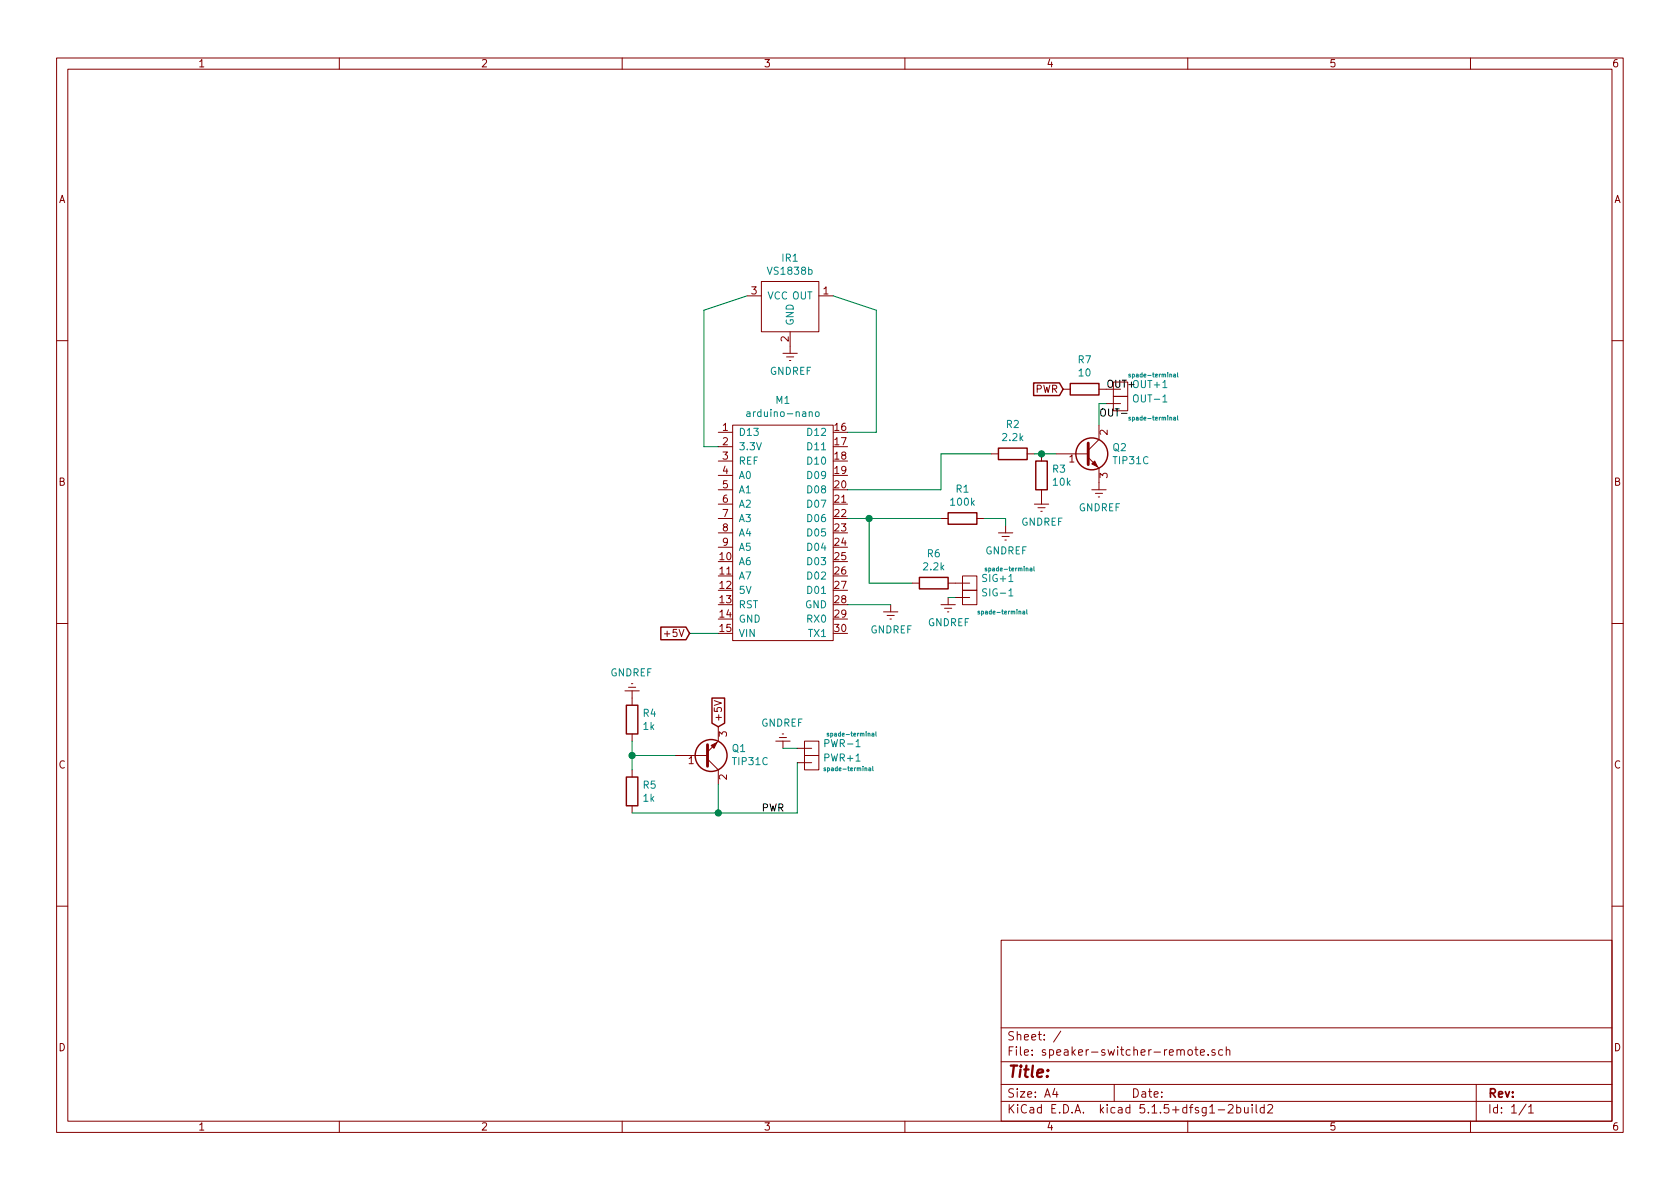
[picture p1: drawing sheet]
EESchema Schematic File Version 4
EELAYER 30 0
EELAYER END
$Descr A4 11693 8268
encoding utf-8
Sheet 1 1
Title ""
Date ""
Rev ""
Comp ""
Comment1 ""
Comment2 ""
Comment3 ""
Comment4 ""
$EndDescr
$Comp
L arduino:arduino-nano M1
U 1 1
P 5450 3900
F 0 "M1" H 5450 5025 50  0000 C CNN
F 1 "arduino-nano" H 5450 4934 50  0000 C CNN
F 2 "arduino-nano:arduino-nano" H 5550 4850 50  0001 C CNN
F 3 "" H 5550 4850 50  0001 C CNN
	1    5450 3900
	1    0    0    -1  
$EndComp
$Comp
L Device:R R2
U 1 1
P 7050 3150
F 0 "R2" V 6843 3150 50  0000 C CNN
F 1 "2.2k" V 6934 3150 50  0000 C CNN
F 2 "Resistor_THT:R_Axial_DIN0207_L6.3mm_D2.5mm_P7.62mm_Horizontal" V 6980 3150 50  0001 C CNN
F 3 "~" H 7050 3150 50  0001 C CNN
	1    7050 3150
	0    1    1    0   
$EndComp
Wire Wire Line
	6200 4200 5900 4200
Wire Wire Line
	6900 3150 6550 3150
$Comp
L Device:Q_NPN_BCE Q2
U 1 1
P 7550 3150
F 0 "Q2" H 7741 3196 50  0000 L CNN
F 1 "TIP31C" H 7741 3105 50  0000 L CNN
F 2 "Package_TO_SOT_THT:TO-220-3_Vertical" H 7750 3250 50  0001 C CNN
F 3 "~" H 7550 3150 50  0001 C CNN
	1    7550 3150
	1    0    0    -1  
$EndComp
Wire Wire Line
	7200 3150 7250 3150
$Comp
L Device:R R3
U 1 1
P 7250 3300
F 0 "R3" H 7320 3346 50  0000 L CNN
F 1 "10k" H 7320 3255 50  0000 L CNN
F 2 "Resistor_THT:R_Axial_DIN0207_L6.3mm_D2.5mm_P7.62mm_Horizontal" V 7180 3300 50  0001 C CNN
F 3 "~" H 7250 3300 50  0001 C CNN
	1    7250 3300
	1    0    0    -1  
$EndComp
Connection ~ 7250 3150
Wire Wire Line
	7250 3150 7350 3150
$Comp
L power:GNDREF #PWR0101
U 1 1
P 7250 3450
F 0 "#PWR0101" H 7250 3200 50  0001 C CNN
F 1 "GNDREF" H 7255 3277 50  0000 C CNN
F 2 "" H 7250 3450 50  0001 C CNN
F 3 "" H 7250 3450 50  0001 C CNN
	1    7250 3450
	1    0    0    -1  
$EndComp
$Comp
L power:GNDREF #PWR0102
U 1 1
P 6200 4200
F 0 "#PWR0102" H 6200 3950 50  0001 C CNN
F 1 "GNDREF" H 6205 4027 50  0000 C CNN
F 2 "" H 6200 4200 50  0001 C CNN
F 3 "" H 6200 4200 50  0001 C CNN
	1    6200 4200
	1    0    0    -1  
$EndComp
$Comp
L power:GNDREF #PWR0103
U 1 1
P 7650 3350
F 0 "#PWR0103" H 7650 3100 50  0001 C CNN
F 1 "GNDREF" H 7655 3177 50  0000 C CNN
F 2 "" H 7650 3350 50  0001 C CNN
F 3 "" H 7650 3350 50  0001 C CNN
	1    7650 3350
	1    0    0    -1  
$EndComp
$Comp
L power:GNDREF #PWR0104
U 1 1
P 7000 3650
F 0 "#PWR0104" H 7000 3400 50  0001 C CNN
F 1 "GNDREF" H 7005 3477 50  0000 C CNN
F 2 "" H 7000 3650 50  0001 C CNN
F 3 "" H 7000 3650 50  0001 C CNN
	1    7000 3650
	1    0    0    -1  
$EndComp
$Comp
L arduino:VS1838b IR1
U 1 1
P 5500 2100
F 0 "IR1" H 5500 2415 50  0000 C CNN
F 1 "VS1838b" H 5500 2324 50  0000 C CNN
F 2 "Connector_PinHeader_2.54mm:PinHeader_1x03_P2.54mm_Vertical" H 5500 2200 50  0001 C CNN
F 3 "" H 5500 2200 50  0001 C CNN
	1    5500 2100
	-1   0    0    -1  
$EndComp
$Comp
L power:GNDREF #PWR0105
U 1 1
P 5500 2400
F 0 "#PWR0105" H 5500 2150 50  0001 C CNN
F 1 "GNDREF" H 5505 2227 50  0000 C CNN
F 2 "" H 5500 2400 50  0001 C CNN
F 3 "" H 5500 2400 50  0001 C CNN
	1    5500 2400
	1    0    0    -1  
$EndComp
Wire Wire Line
	5000 3100 4900 3100
Wire Wire Line
	5900 3000 6100 3000
Wire Wire Line
	5200 2050 4900 2150
Wire Wire Line
	4900 2150 4900 3100
Wire Wire Line
	5800 2050 6100 2150
Wire Wire Line
	6100 2150 6100 3000
$Comp
L Device:Q_NPN_BCE Q1
U 1 1
P 4900 5250
F 0 "Q1" H 5091 5204 50  0000 L CNN
F 1 "TIP31C" H 5091 5295 50  0000 L CNN
F 2 "Package_TO_SOT_THT:TO-220-3_Vertical" H 5100 5350 50  0001 C CNN
F 3 "~" H 4900 5250 50  0001 C CNN
	1    4900 5250
	1    0    0    1   
$EndComp
$Comp
L Device:R R4
U 1 1
P 4400 5000
F 0 "R4" H 4470 5046 50  0000 L CNN
F 1 "1k" H 4470 4955 50  0000 L CNN
F 2 "Resistor_THT:R_Axial_DIN0207_L6.3mm_D2.5mm_P7.62mm_Horizontal" V 4330 5000 50  0001 C CNN
F 3 "~" H 4400 5000 50  0001 C CNN
	1    4400 5000
	1    0    0    -1  
$EndComp
Wire Wire Line
	4400 5150 4400 5250
Wire Wire Line
	4400 5650 5000 5650
Wire Wire Line
	4700 5250 4400 5250
Connection ~ 4400 5250
Wire Wire Line
	5000 5450 5000 5650
Wire Wire Line
	5900 3600 6050 3600
Connection ~ 6050 3600
$Comp
L Device:R R6
U 1 1
P 6500 4050
F 0 "R6" V 6293 4050 50  0000 C CNN
F 1 "2.2k" V 6384 4050 50  0000 C CNN
F 2 "Resistor_THT:R_Axial_DIN0207_L6.3mm_D2.5mm_P7.62mm_Horizontal" V 6430 4050 50  0001 C CNN
F 3 "~" H 6500 4050 50  0001 C CNN
	1    6500 4050
	0    1    1    0   
$EndComp
Wire Wire Line
	6050 3600 6550 3600
$Comp
L Device:R R1
U 1 1
P 6700 3600
F 0 "R1" V 6493 3600 50  0000 C CNN
F 1 "100k" V 6584 3600 50  0000 C CNN
F 2 "Resistor_THT:R_Axial_DIN0207_L6.3mm_D2.5mm_P7.62mm_Horizontal" V 6630 3600 50  0001 C CNN
F 3 "~" H 6700 3600 50  0001 C CNN
	1    6700 3600
	0    1    1    0   
$EndComp
Wire Wire Line
	6850 3600 7000 3600
Wire Wire Line
	7000 3600 7000 3650
Wire Wire Line
	6050 4050 6350 4050
Wire Wire Line
	6050 3600 6050 4050
$Comp
L power:GNDREF #PWR0106
U 1 1
P 6600 4150
F 0 "#PWR0106" H 6600 3900 50  0001 C CNN
F 1 "GNDREF" H 6605 3977 50  0000 C CNN
F 2 "" H 6600 4150 50  0001 C CNN
F 3 "" H 6600 4150 50  0001 C CNN
	1    6600 4150
	1    0    0    -1  
$EndComp
$Comp
L power:GNDREF #PWR0107
U 1 1
P 5450 5200
F 0 "#PWR0107" H 5450 4950 50  0001 C CNN
F 1 "GNDREF" H 5455 5027 50  0000 C CNN
F 2 "" H 5450 5200 50  0001 C CNN
F 3 "" H 5450 5200 50  0001 C CNN
	1    5450 5200
	-1   0    0    1   
$EndComp
$Comp
L power:GNDREF #PWR0108
U 1 1
P 4400 4850
F 0 "#PWR0108" H 4400 4600 50  0001 C CNN
F 1 "GNDREF" H 4405 4677 50  0000 C CNN
F 2 "" H 4400 4850 50  0001 C CNN
F 3 "" H 4400 4850 50  0001 C CNN
	1    4400 4850
	-1   0    0    1   
$EndComp
Wire Wire Line
	5550 5300 5550 5650
Wire Wire Line
	5550 5650 5000 5650
Connection ~ 5000 5650
Wire Wire Line
	4400 5250 4400 5350
$Comp
L Device:R R5
U 1 1
P 4400 5500
F 0 "R5" H 4470 5546 50  0000 L CNN
F 1 "1k" H 4470 5455 50  0000 L CNN
F 2 "Resistor_THT:R_Axial_DIN0207_L6.3mm_D2.5mm_P7.62mm_Horizontal" V 4330 5500 50  0001 C CNN
F 3 "~" H 4400 5500 50  0001 C CNN
	1    4400 5500
	1    0    0    -1  
$EndComp
Wire Wire Line
	5900 3400 6550 3400
Wire Wire Line
	6550 3400 6550 3150
Wire Wire Line
	7650 2950 7650 2800
Wire Wire Line
	7650 2800 7700 2800
Text GLabel 5000 5050 1    50   Input ~ 0
+5V
Text GLabel 4800 4400 0    50   Input ~ 0
+5V
Text GLabel 7400 2700 0    50   Input ~ 0
PWR
Wire Wire Line
	4800 4400 5000 4400
$Comp
L Device:R R7
U 1 1
P 7550 2700
F 0 "R7" V 7343 2700 50  0000 C CNN
F 1 "10" V 7434 2700 50  0000 C CNN
F 2 "Resistor_THT:R_Axial_DIN0516_L15.5mm_D5.0mm_P20.32mm_Horizontal" V 7480 2700 50  0001 C CNN
F 3 "~" H 7550 2700 50  0001 C CNN
	1    7550 2700
	0    1    1    0   
$EndComp
$Comp
L arduino:spade-terminal PWR+1
U 1 1
P 5650 5300
F 0 "PWR+1" H 5728 5335 50  0000 L CNN
F 1 "spade-terminal" H 5728 5259 30  0000 L CNN
F 2 "arduino-nano:SpadeTerminal635" H 5500 5450 50  0001 C CNN
F 3 "" H 5500 5450 50  0001 C CNN
	1    5650 5300
	1    0    0    -1  
$EndComp
$Comp
L arduino:spade-terminal PWR-1
U 1 1
P 5650 5200
F 0 "PWR-1" H 5728 5235 50  0000 L CNN
F 1 "spade-terminal" H 5750 5300 30  0000 L CNN
F 2 "arduino-nano:SpadeTerminal635" H 5500 5350 50  0001 C CNN
F 3 "" H 5500 5350 50  0001 C CNN
	1    5650 5200
	1    0    0    -1  
$EndComp
$Comp
L arduino:spade-terminal SIG-1
U 1 1
P 6750 4150
F 0 "SIG-1" H 6828 4185 50  0000 L CNN
F 1 "spade-terminal" H 6800 4050 30  0000 L CNN
F 2 "arduino-nano:SpadeTerminal635" H 6600 4300 50  0001 C CNN
F 3 "" H 6600 4300 50  0001 C CNN
	1    6750 4150
	1    0    0    -1  
$EndComp
$Comp
L arduino:spade-terminal SIG+1
U 1 1
P 6750 4050
F 0 "SIG+1" H 6828 4085 50  0000 L CNN
F 1 "spade-terminal" H 6850 4150 30  0000 L CNN
F 2 "arduino-nano:SpadeTerminal635" H 6600 4200 50  0001 C CNN
F 3 "" H 6600 4200 50  0001 C CNN
	1    6750 4050
	1    0    0    -1  
$EndComp
$Comp
L arduino:spade-terminal OUT-1
U 1 1
P 7800 2800
F 0 "OUT-1" H 7878 2835 50  0000 L CNN
F 1 "spade-terminal" H 7850 2700 30  0000 L CNN
F 2 "arduino-nano:SpadeTerminal635" H 7650 2950 50  0001 C CNN
F 3 "" H 7650 2950 50  0001 C CNN
	1    7800 2800
	1    0    0    -1  
$EndComp
$Comp
L arduino:spade-terminal OUT+1
U 1 1
P 7800 2700
F 0 "OUT+1" H 7878 2735 50  0000 L CNN
F 1 "spade-terminal" H 7850 2800 30  0000 L CNN
F 2 "arduino-nano:SpadeTerminal635" H 7650 2850 50  0001 C CNN
F 3 "" H 7650 2850 50  0001 C CNN
	1    7800 2700
	1    0    0    -1  
$EndComp
Wire Wire Line
	5550 5200 5450 5200
Wire Wire Line
	6650 4150 6600 4150
Text Label 5300 5650 0    50   ~ 0
PWR
Text Label 7700 2700 0    50   ~ 0
OUT+
Text Label 7650 2900 0    50   ~ 0
OUT-
$EndSCHEMATC
